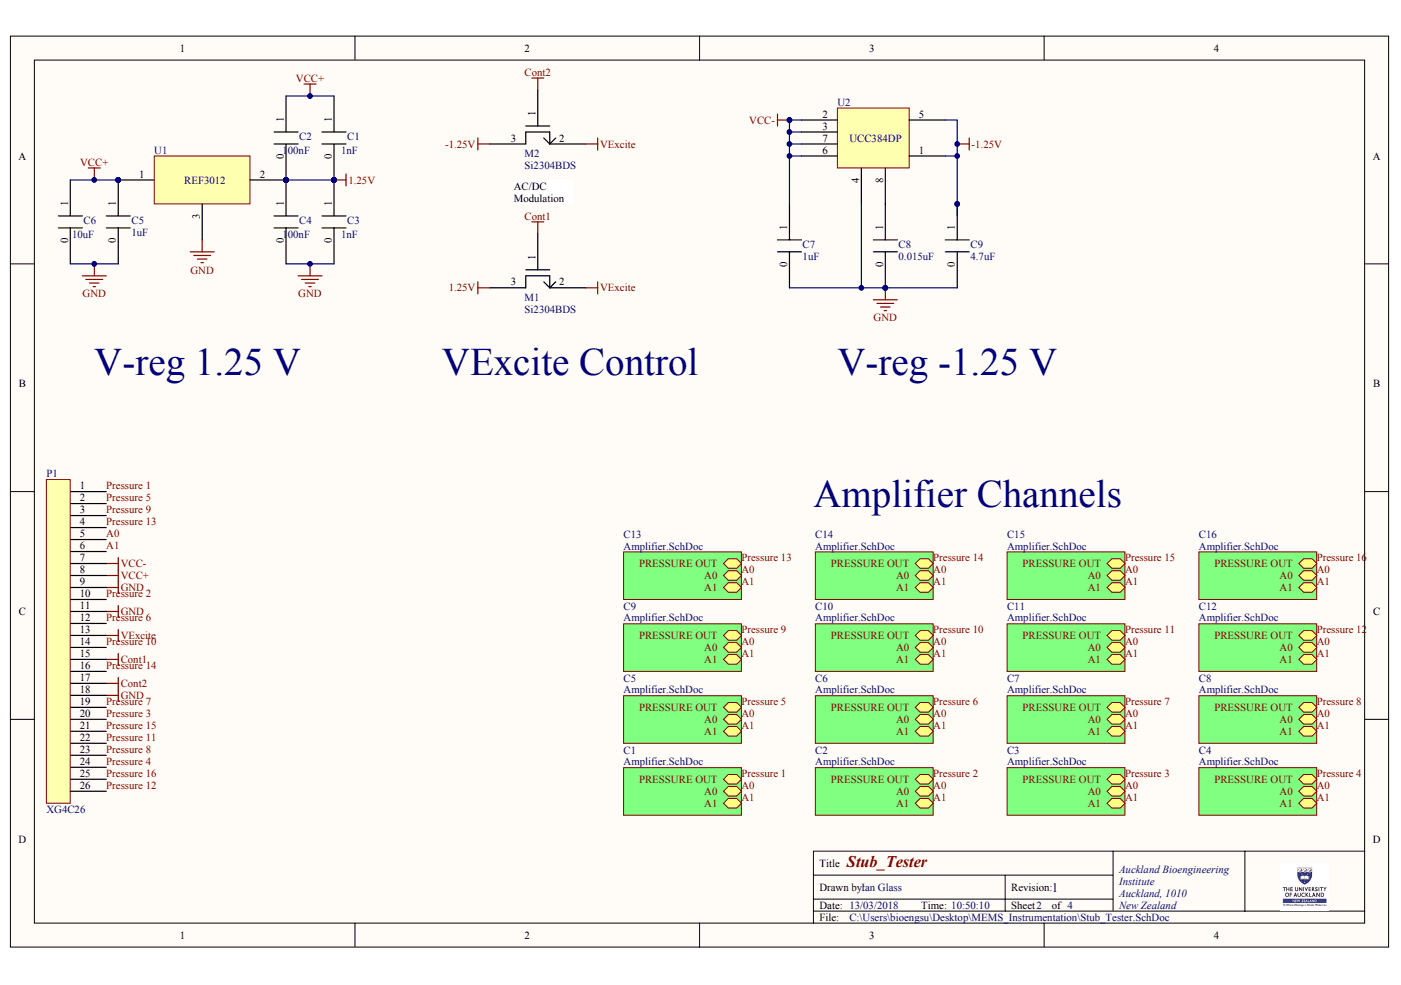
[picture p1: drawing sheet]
# Altium schematic sheet Stub_Tester.SchDoc: Stub_Tester
size A4; DrawnBy: Ian Glass; Address1: Auckland Bioengineering; Address2: Institute; Address3: Auckland, 1010; Address4: New Zealand; Revision: 1; SheetNumber: 2; SheetTotal: 4

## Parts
C1  1nF  [C0603 1uF]
C2  100nF  [C0603 1uF]
C3  1nF  [C0603 1uF]
C4  100nF  [C0603 1uF]
C5  1uF  [C0603 1uF]
C6  10uF  [C0603 1uF]
C7  1uF  [C0603 1uF]
C8  0.015uF  [C0603 1uF]
C9  4.7uF  [C0603 1uF]
M1  Si2304BDS  [Si2304BDS]
M2  Si2304BDS  [Si2304BDS]
P1  XG4C26  [XG4C26]
U1  REF3012  [REF3012]  (value not drawn)
U2  UCC384DP  [UCC384DP]  (value not drawn)

## Sub-sheets
C1 = Amplifier.SchDoc: PRESSURE OUT, A0, A1
C2 = Amplifier.SchDoc: PRESSURE OUT, A0, A1
C3 = Amplifier.SchDoc: PRESSURE OUT, A0, A1
C4 = Amplifier.SchDoc: PRESSURE OUT, A0, A1
C5 = Amplifier.SchDoc: PRESSURE OUT, A0, A1
C6 = Amplifier.SchDoc: PRESSURE OUT, A0, A1
C7 = Amplifier.SchDoc: PRESSURE OUT, A0, A1
C8 = Amplifier.SchDoc: PRESSURE OUT, A0, A1
C9 = Amplifier.SchDoc: PRESSURE OUT, A0, A1
C10 = Amplifier.SchDoc: PRESSURE OUT, A0, A1
C11 = Amplifier.SchDoc: PRESSURE OUT, A0, A1
C12 = Amplifier.SchDoc: PRESSURE OUT, A0, A1
C13 = Amplifier.SchDoc: PRESSURE OUT, A0, A1
C14 = Amplifier.SchDoc: PRESSURE OUT, A0, A1
C15 = Amplifier.SchDoc: PRESSURE OUT, A0, A1
C16 = Amplifier.SchDoc: PRESSURE OUT, A0, A1

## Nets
1.25V: C1.0 C2.0 C3.1 C4.1 M1.3 U1.2
-1.25V: C9.1 M2.3 U2.1 U2.5
Cont1: M1.1 P1.15
Cont2: M2.1 P1.17
GND: C3.0 C4.0 C5.0 C6.0 C7.0 C8.0 C9.0 P1.9 P1.11 P1.18 U1.3 U2.4
VCC+: C1.1 C2.1 C5.1 C6.1 P1.8 U1.1
VCC-: C7.1 P1.7 U2.2 U2.3 U2.6 U2.7
VExcite: M1.2 M2.2 P1.13
A0: P1.5 ; sheet C1/A0, sheet C2/A0, sheet C3/A0, sheet C4/A0, sheet C5/A0, sheet C6/A0, sheet C7/A0, sheet C8/A0, sheet C9/A0, sheet C10/A0, sheet C11/A0, sheet C12/A0, sheet C13/A0, sheet C14/A0, sheet C15/A0, sheet C16/A0
A1: P1.6 ; sheet C1/A1, sheet C2/A1, sheet C3/A1, sheet C4/A1, sheet C5/A1, sheet C6/A1, sheet C7/A1, sheet C8/A1, sheet C9/A1, sheet C10/A1, sheet C11/A1, sheet C12/A1, sheet C13/A1, sheet C14/A1, sheet C15/A1, sheet C16/A1
Pressure 1: P1.1 ; sheet C1/PRESSURE OUT
Pressure 2: P1.10 ; sheet C2/PRESSURE OUT
Pressure 3: P1.20 ; sheet C3/PRESSURE OUT
Pressure 4: P1.24 ; sheet C4/PRESSURE OUT
Pressure 5: P1.2 ; sheet C5/PRESSURE OUT
Pressure 6: P1.12 ; sheet C6/PRESSURE OUT
Pressure 7: P1.19 ; sheet C7/PRESSURE OUT
Pressure 8: P1.23 ; sheet C8/PRESSURE OUT
Pressure 9: P1.3 ; sheet C9/PRESSURE OUT
Pressure 10: P1.14 ; sheet C10/PRESSURE OUT
Pressure 11: P1.22 ; sheet C11/PRESSURE OUT
Pressure 12: P1.26 ; sheet C12/PRESSURE OUT
Pressure 13: P1.4 ; sheet C13/PRESSURE OUT
Pressure 14: P1.16 ; sheet C14/PRESSURE OUT
Pressure 15: P1.21 ; sheet C15/PRESSURE OUT
Pressure 16: P1.25 ; sheet C16/PRESSURE OUT
NetC8_1: C8.1 U2.8

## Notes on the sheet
- (near M2) AC/DC Modulation
- V-reg 1.25 V
- VExcite Control
- V-reg -1.25 V
- Amplifier Channels
- Title
- Drawn by:
- Date:
- Time:
- Revision:
- Sheet
- of
- File:
